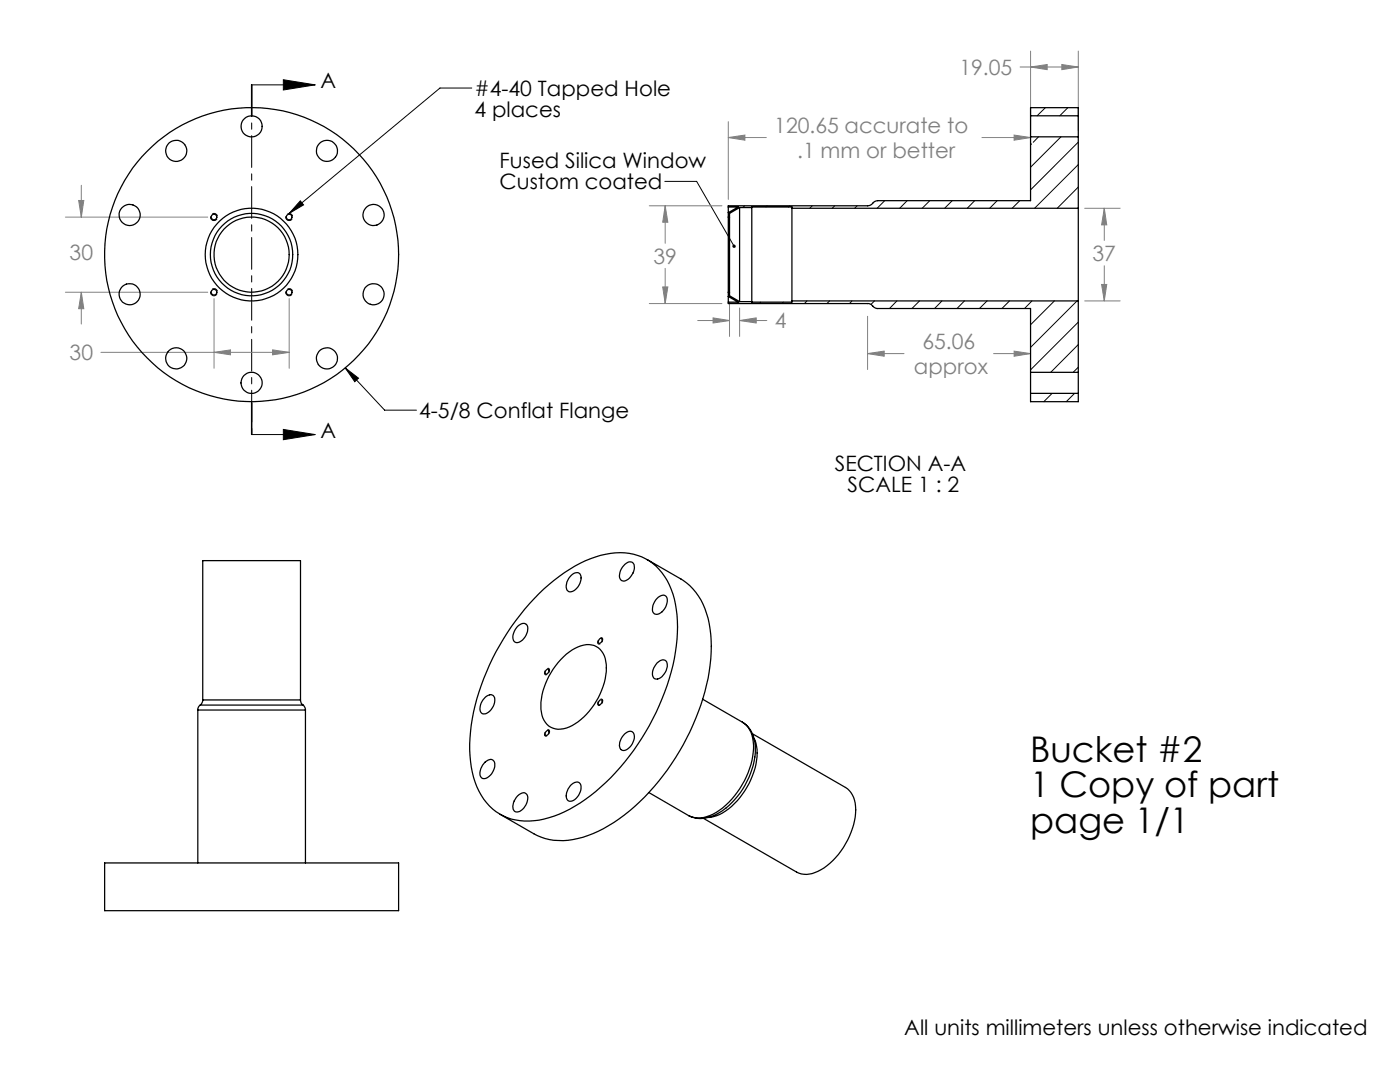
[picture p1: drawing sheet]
<svg xmlns="http://www.w3.org/2000/svg" width="279mm" height="216mm" viewBox="0 0 279 216" stroke-linecap="round" stroke-linejoin="round" font-family="sans-serif">
<path d="M50.2 16.9h12.7M56.6 15.9l6.3 1-6.3 1.1zM94.2 17.6h-6.4l-30.1 25M132.7 36.2h6.3l7.5 12.9M59.9 40.1l.7 .8-2.9 1.7zM68.9 73.4l2.6 2.1-.7 .7zM68.9 73.4l7.9 8.4h6.3M50.2 86.7h12.7M56.6 85.7l6.3 1-6.3 1z" fill="none" stroke="#000" stroke-width=".2"/>
<g fill="none" stroke="#808080" stroke-width=".2">
<path d="M203.6 13.4h11.6M205.7 13.4l3.3-.5v1zM205.7 10.2v15.8M211.9 12.9l3.3 .5-3.3 .5zM215.2 10.2v15.8M16.2 37v6.3M145.3 27.4l3.4-.4v1zM145.3 24.3v15.5M145.3 27.4h7.6M196 27.4h9.7M202.4 27l3.3 .4-3.3 .6zM13.1 43.3h28.4"/>
<path d="M13.1 58.3h28.4M15.7 40h1l-.5 3.3zM16.2 58.3l.5 3.3h-1zM16.2 58.3v6.4M42.7 59.6v13.9M57.7 59.6v13.9M129.6 41.1h14.5M132.3 57.3h1l-.5 3.3zM132.8 41.1l.5 3.2h-1zM132.8 41.1v7.4M132.8 53.6v7M216.5 41.6h7.1"/>
<path d="M219.9 56.8h1l-.5 3.2zM220.4 41.6l.5 3.3h-1zM220.4 41.6v6.4M220.4 53v7M20.1 70.3h37.6M42.7 70.3l3.3-.5v1zM54.4 69.8l3.3 .5-3.3 .5zM129.6 60.6h14.5M139.2 64h6.4M142.3 63.4l3.3 .6-3.3 .5zM145.6 60.3v6.8M147.6 64l3.3-.6v1.1z"/>
<path d="M147.6 61.5v5.6M147.6 64h5.4M173.1 70.6l3.4-.5v1zM173.1 63.1v10.6M173.1 70.6h7.3M198.3 70.6h7.4M202.4 70.1l3.3 .5-3.3 .5zM216.5 60h7.1"/>
</g>
<path d="M42.7 44a.72 .72 0 0 1-.6-1 .72 .72 0 0 1 1.1-.2 .72 .72 0 0 1-.3 1.2h-.2M42.7 59a.71 .71 0 0 1-.5-1.1 .71 .71 0 0 1 1.2 0 .71 .71 0 0 1-.6 1.1h-.1M57.7 44a.72 .72 0 0 1-.6-1 .72 .72 0 0 1 1.2-.2 .72 .72 0 0 1-.3 1.2h-.3M57.7 59a.71 .71 0 0 1-.5-1.1 .71 .71 0 0 1 1.2 0 .71 .71 0 0 1-.6 1.1h-.1M109.2 134.6a.38 .38 0 0 1-.5-.1 .38 .38 0 0 1 0-.5l.2-.3a.44 .44 0 0 1 .7-.3 .44 .44 0 0 1-.1 .8l-.3 .4M119.8 128.4a.35 .35 0 0 1-.5 0 .35 .35 0 0 1 0-.5l.2-.3a.44 .44 0 0 1 .6-.4 .44 .44 0 0 1 .1 .8l-.4 .4M109.2 146.8a.4 .4 0 0 1-.5-.1 .4 .4 0 0 1 .1-.5l.1-.3a.44 .44 0 0 1 .7-.2 .44 .44 0 0 1-.1 .7l-.3 .4M119.8 140.7l-.2 .1a.45 .45 0 0 1-.4-.4 .45 .45 0 0 1 .3-.5v-.1a.45 .45 0 0 1 .7-.2 .45 .45 0 0 1 0 .7l-.4 .4" fill="none" stroke="#000" stroke-width=".2" stroke-dasharray="1.3 .6" stroke-linecap="butt"/>
<path d="M50.2 16.9v6.6M50.2 16.9v69.8M50.3 16.9v6.6M50.2 86.7v-6.6M50.3 86.7v-6.6" fill="none" stroke="#000" stroke-width=".2" stroke-dasharray="6.3 1.3 1.3 1.3"/>
<path d="M56.6 15.9l6.3 1-6.3 1.1zM56.6 85.7l6.3 1-6.3 1zM146.3 48.9a.34 .34 0 0 0-.1 .4 .34 .34 0 0 0 .5 .1l-.2-.3 .2 .3a.34 .34 0 0 0 .1-.5 .34 .34 0 0 0-.5 0z" fill="#000"/>
<path d="M15.7 40h1l-.5 3.3zM16.2 58.3l.5 3.3h-1zM42.7 70.3l3.3-.5v1zM54.4 69.8l3.3 .5-3.3 .5zM211.9 12.9l3.3 .5-3.3 .5zM205.7 13.4l3.3-.5v1zM202.4 27l3.3 .4-3.3 .6zM145.3 27.4l3.4-.4v1zM220.4 41.6l.5 3.3h-1zM219.9 56.8h1l-.5 3.2zM132.8 41.1l.5 3.2h-1zM132.3 57.3h1l-.5 3.3zM173.1 70.6l3.4-.5v1zM202.4 70.1l3.3 .5-3.3 .5zM147.6 64l3.3-.6v1.1zM142.3 63.4l3.3 .6-3.3 .5z" fill="#808080"/>
<path d="M59.9 40.1l.7 .8-2.9 1.7zM68.9 73.4l2.6 2.1-.7 .7z" fill="#000"/>
<g fill="none" stroke="#000" stroke-width=".25">
<path d="M205.7 27.3v12.7h-30.5l-.7 .3-.5 .5-.7 .3h-28v.2M205.7 23.1v4.2M205.7 23.1v-1.6h9.5v1.6M205.7 27.3h9.5M205.7 23.1h9.5M215.2 23.1v4.2M215.2 27.3v14.3M145.3 41.3v1.1M145.3 59.2v1.1M145.3 43.3v15M145.3 41.3h2l-2 1.1M145.3 59.2l2 1.1h-2"/>
<path d="M145.3 42.4v.9M145.3 58.3v.9M145.3 58.3h.3M145.3 43.3h.3M145.6 43.3v15M145.6 58.3v.7l2 1.2M147.6 41.4v18.8M147.6 41.4l-2 1.2v.7M147.6 41.4h2.4M150 41.4v18.8M150 41.4v-.1h8v.3M158 41.6v18.4"/>
<path d="M158 41.6h57.2M215.2 41.6v18.4M145.3 60.3v.3h27.8a2.39 2.39 0 0 1 1.5 .8l.4 .2h30.7v12.7M147.6 60.2h2.4M158 60v.3h-8v-.1M158 60h57.2M205.7 74.3v4.2M205.7 78.5v1.7h9.5v-1.7M205.7 74.3h9.5M205.7 78.5h9.5M215.2 74.3v4.2M215.2 60v14.3"/>
<path d="M107.6 118.5a29.7 29.7 0 0 1 12.3-7.7 11.5 11.5 0 0 1 11.1 2.2 15.5 15.5 0 0 1 4.2 10.9 42.7 42.7 0 0 1-7.9 24.6 39.2 39.2 0 0 1-14.7 13.5 14.9 14.9 0 0 1-11.4 1.2 11.7 11.7 0 0 1-6.9-9.1 33.2 33.2 0 0 1 2.3-18.7 49.6 49.6 0 0 1 11-16.9zM114 114.8a1.07 1.07 0 0 1 1-.5 1.07 1.07 0 0 1 1 .7 2.87 2.87 0 0 1-2.3 3.1 1.36 1.36 0 0 1-.6-2zM124.7 112.6a1.01 1.01 0 0 1 1.1-.5 1.01 1.01 0 0 1 .8 .8 3.1 3.1 0 0 1-2.1 3.1 1.11 1.11 0 0 1-.8-1.7l.3-.8zM129.2 111.7l6.7 3.8a12.7 12.7 0 0 1 5.6 8.9 35.2 35.2 0 0 1-3.2 20.3 44.7 44.7 0 0 1-16.8 20 17.3 17.3 0 0 1-11.8 2.8l-2.5-.8-7.4-4.2M131.4 119.2l.3-.2a.94 .94 0 0 1 1.1-.1 .94 .94 0 0 1 .4 1.1 2.9 2.9 0 0 1-2.1 2.6 .98 .98 0 0 1-.9-1.5l.4-1zM40.5 139.7l-.1 .4-.4 .6M40.5 139.7v-27.8h19.5v27.8M40.5 139.7h19.5M60 139.7a1.15 1.15 0 0 0 .5 1M96.9 139.1l.3-.2a.94 .94 0 0 1 1.1-.2 .94 .94 0 0 1 .4 1.1 2.76 2.76 0 0 1-2.3 2.7 1.44 1.44 0 0 1-.4-2.1zM103.3 125a1.2 1.2 0 0 1 1.9-.2 2.86 2.86 0 0 1-2 3.4 1.19 1.19 0 0 1-.7-1.8zM108.9 133.8l.5-.3a.56 .56 0 0 1 .1 .7 .56 .56 0 0 1-.7 .2z"/>
<path d="M112.5 131.1a6.9 6.9 0 0 1 5.6-2.4 3.9 3.9 0 0 1 2.9 3.9 14.1 14.1 0 0 1-7.4 12.5 3.7 3.7 0 0 1-5.5-3 13.4 13.4 0 0 1 3.8-10.5zM119.7 127.5l.2-.1a.55 .55 0 0 1 .2 .6 .55 .55 0 0 1-.6 .3l-.1-.3zM119.7 139.7l.2-.1a.58 .58 0 0 1 .2 .7 .58 .58 0 0 1-.5 .4l-.2-.4zM131.2 132.3l.2-.3a1 1 0 0 1 1.4-.2 1 1 0 0 1 .4 1.2 2.85 2.85 0 0 1-2.2 2.5 1.25 1.25 0 0 1-.6-1.9zM140.2 139.5l8 4.6M39.5 141.7h21.5M39.5 141.7v30.5M40 140.7a1.05 1.05 0 0 0-.5 1M40 140.7h20.5M60.5 140.7l.4 .6 .1 .4M61 141.7v30.5M96.8 152.1l.3-.2a1 1 0 0 1 1.3-.2 1 1 0 0 1 .3 1.3 2.74 2.74 0 0 1-2.2 2.4 1.29 1.29 0 0 1-.5-2z"/>
<path d="M103.3 158.8l.3-.2a.99 .99 0 0 1 1.3-.3 .99 .99 0 0 1 .4 1.2 2.78 2.78 0 0 1-2.1 2.5 1.03 1.03 0 0 1-.8-1.5l.2-.7zM108.9 146l.5-.3a.56 .56 0 0 1 .1 .7 .56 .56 0 0 1-.7 .3zM113.8 156.7a1.17 1.17 0 0 1 2.1 0 2.79 2.79 0 0 1-2.3 3.2 1.45 1.45 0 0 1-.4-2.1zM124.7 146.4a1.04 1.04 0 0 1 1.8 0 2.78 2.78 0 0 1-2.2 3.4 1.36 1.36 0 0 1-.5-2.1zM148.2 144.1a6.1 6.1 0 0 1 2.5 6.1 16.5 16.5 0 0 1-5.8 11M148.2 144.1a5.5 5.5 0 0 1 2.2 5.3 16.9 16.9 0 0 1-8.1 13.1 5.3 5.3 0 0 1-4.9 .2l-7.9-4.5M150.1 146.4l18.6 10.7a5.2 5.2 0 0 1 2 5.2 15 15 0 0 1-7.4 11.5 4.5 4.5 0 0 1-4.3 .2l-18.6-10.7M150.5 147.4a10 10 0 0 1-.6 8.1 13.7 13.7 0 0 1-6.9 7.3l-1.6 .3M20.9 172.2h58.7v9.5h-58.7zM144.9 161.2a7 7 0 0 1-7.3 1.6l-.2-.1"/>
<circle cx="35.2" cy="30.1" r="2.11"/>
<circle cx="50.2" cy="25.2" r="2.11"/>
<circle cx="65.2" cy="30.1" r="2.11"/>
<circle cx="25.9" cy="58.7" r="2.12"/>
<circle cx="25.9" cy="42.9" r="2.1"/>
<circle cx="42.7" cy="58.3" r=".58"/>
<circle cx="42.7" cy="43.3" r=".57"/>
<circle cx="50.2" cy="50.8" r="9.2"/>
<circle cx="50.2" cy="50.8" r="8.2"/>
<circle cx="50.2" cy="50.8" r="29.3"/>
<circle cx="50.2" cy="50.8" r="7.5"/>
<circle cx="57.7" cy="58.3" r=".58"/>
<circle cx="57.7" cy="43.3" r=".57"/>
<circle cx="74.6" cy="42.9" r="2.1"/>
<circle cx="74.6" cy="58.7" r="2.11"/>
<circle cx="35.2" cy="71.5" r="2.09"/>
<circle cx="50.2" cy="76.4" r="2.11"/>
<circle cx="65.2" cy="71.5" r="2.1"/>
</g>
<g fill="none" stroke="#000" stroke-width=".2">
<path d="M205.9 28.7l-.2 .2M207.3 27.3l-1.1 1.1M208.6 21.5l-1.6 1.6M211.7 27.3l-6 6.1M213.1 21.5l-1.6 1.6M215.2 28.4l-9.5 9.5M215.2 32.8l-8.7 8.8M215.2 37.3l-4.2 4.3M148.6 41.1l-.4 .3M153.1 41.1l-.2 .2M157.6 41.1l-.3 .2M162.1 41.1l-.5 .5"/>
<path d="M166.6 41.1l-.5 .5M171.1 41.1l-.5 .5M176.6 40l-1.6 1.6M181 40l-1.4 1.6M185.6 40l-1.6 1.6M190 40l-1.5 1.6M194.5 40l-1.5 1.6M199 40l-1.5 1.6M203.5 40l-1.5 1.6M147.5 60.1l-.4 .5M151.8 60.3l-.2 .3M156.3 60.3l-.2 .3"/>
<path d="M161 60l-.5 .6M165.6 60l-.6 .6M170 60l-.5 .6M174.5 60l-.7 .7M179 60l-1.5 1.6M183.5 60l-1.5 1.6M188 60l-1.5 1.6M192.5 60l-1.5 1.6M197 60l-1.5 1.6M201.5 60l-1.5 1.6M206 60l-1.5 1.6M210 78.5l-1.7 1.7"/>
<path d="M210.4 60l-4.7 4.8M214.5 78.5l-1.7 1.7M214.9 60l-9.2 9.3M215.2 64.3l-9.5 9.5M215.2 68.8l-5.5 5.5M215.2 73.3l-1 1"/>
</g>
<g font-size="7.1">
<text x="205.6" y="152.1">Bucket #2</text>
<text x="205.6" y="159.1">1 Copy of part</text>
<text x="205.6" y="166.2">page 1/1</text>
</g>
<g font-size="4.2">
<text x="63.9" y="17.6">A</text>
<text x="94.7" y="19.2">#4-40 Tapped Hole</text>
<text x="94.7" y="23.3">4 places</text>
<text x="99.7" y="33.6">Fused Silica Window</text>
<text x="99.7" y="37.8">Custom coated</text>
<text x="83.7" y="83.4">4-5/8 Conflat Flange</text>
<text x="63.9" y="87.4">A</text>
<text x="166.6" y="94">SECTION A-A</text>
<text x="169.2" y="98.2">SCALE 1 : 2</text>
<text x="180.5" y="206.6">All units millimeters unless otherwise indicated</text>
</g>
<g font-size="4.2" fill="#808080">
<text x="191.5" y="15">19.05</text>
<text x="154.5" y="26.5">120.65 accurate to</text>
<text x="159.1" y="31.5">.1 mm or better</text>
<text x="13.9" y="51.9">30</text>
<text x="130.4" y="52.6">39</text>
<text x="218" y="52.1">37</text>
<text x="154.6" y="65.5">4</text>
<text x="13.9" y="71.9">30</text>
<text x="184.1" y="69.6">65.06</text>
<text x="182.4" y="74.7">approx</text>
</g>
</svg>
